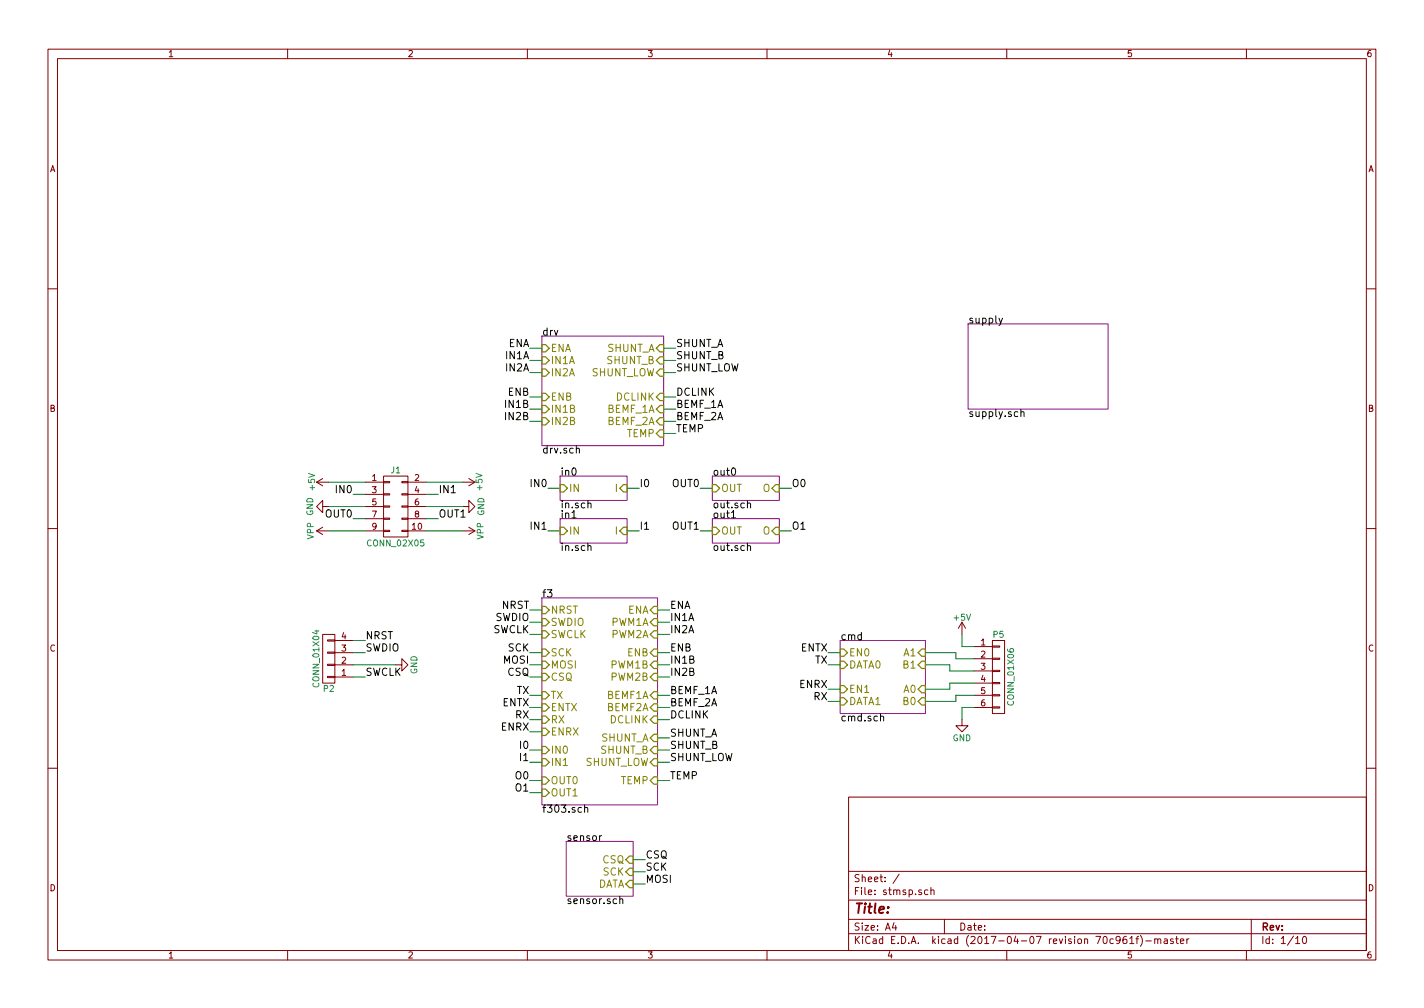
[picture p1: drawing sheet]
EESchema Schematic File Version 2
LIBS:stmbl
LIBS:transistors
LIBS:stm32
LIBS:conn
LIBS:power
LIBS:74xgxx
LIBS:74xx
LIBS:ac-dc
LIBS:actel
LIBS:adc-dac
LIBS:Altera
LIBS:analog_devices
LIBS:analog_switches
LIBS:atmel
LIBS:audio
LIBS:brooktre
LIBS:cmos_ieee
LIBS:cmos4000
LIBS:contrib
LIBS:cypress
LIBS:dc-dc
LIBS:device
LIBS:digital-audio
LIBS:diode
LIBS:display
LIBS:dsp
LIBS:elec-unifil
LIBS:ESD_Protection
LIBS:ftdi
LIBS:gennum
LIBS:graphic
LIBS:hc11
LIBS:intel
LIBS:interface
LIBS:ir
LIBS:Lattice
LIBS:linear
LIBS:logo
LIBS:maxim
LIBS:memory
LIBS:microchip_dspic33dsc
LIBS:microchip_pic10mcu
LIBS:microchip_pic12mcu
LIBS:microchip_pic16mcu
LIBS:microchip_pic18mcu
LIBS:microchip_pic32mcu
LIBS:microchip
LIBS:microcontrollers
LIBS:motor_drivers
LIBS:motorola
LIBS:msp430
LIBS:nordicsemi
LIBS:nxp_armmcu
LIBS:onsemi
LIBS:opto
LIBS:Oscillators
LIBS:philips
LIBS:Power_Management
LIBS:powerint
LIBS:pspice
LIBS:references
LIBS:regul
LIBS:relays
LIBS:rfcom
LIBS:sensors
LIBS:silabs
LIBS:siliconi
LIBS:stm8
LIBS:supertex
LIBS:switches
LIBS:texas
LIBS:transf
LIBS:ttl_ieee
LIBS:valves
LIBS:video
LIBS:Xicor
LIBS:stmsp-cache
EELAYER 26 0
EELAYER END
$Descr A4 11693 8268
encoding utf-8
Sheet 1 10
Title ""
Date ""
Rev ""
Comp ""
Comment1 ""
Comment2 ""
Comment3 ""
Comment4 ""
$EndDescr
$Sheet
S 4450 2750 1000 900 
U 5918AB0C
F0 "drv" 60
F1 "drv.sch" 60
F2 "SHUNT_A" I R 5450 2850 60 
F3 "SHUNT_B" I R 5450 2950 60 
F4 "BEMF_2A" I R 5450 3450 60 
F5 "BEMF_1A" I R 5450 3350 60 
F6 "DCLINK" I R 5450 3250 60 
F7 "IN1A" I L 4450 2950 60 
F8 "IN2A" I L 4450 3050 60 
F9 "IN1B" I L 4450 3350 60 
F10 "IN2B" I L 4450 3450 60 
F11 "ENB" I L 4450 3250 60 
F12 "ENA" I L 4450 2850 60 
F13 "SHUNT_LOW" I R 5450 3050 60 
F14 "TEMP" I R 5450 3550 60 
$EndSheet
$Sheet
S 7950 2650 1150 700 
U 5918AB94
F0 "supply" 60
F1 "supply.sch" 60
$EndSheet
$Sheet
S 4650 6900 550  450 
U 5918AD6D
F0 "sensor" 60
F1 "sensor.sch" 60
F2 "CSQ" I R 5200 7050 60 
F3 "SCK" I R 5200 7150 60 
F4 "DATA" I R 5200 7250 60 
$EndSheet
$Sheet
S 6900 5250 700  600 
U 5918ADEA
F0 "cmd" 60
F1 "cmd.sch" 60
F2 "DATA0" I L 6900 5450 60 
F3 "EN0" I L 6900 5350 60 
F4 "A0" I R 7600 5350 60 
F5 "B0" I R 7600 5450 60 
F6 "DATA1" I L 6900 5750 60 
F7 "EN1" I L 6900 5650 60 
F8 "A1" I R 7600 5650 60 
F9 "B1" I R 7600 5750 60 
$EndSheet
$Sheet
S 4450 4900 950  1700
U 5915CECC
F0 "f3" 60
F1 "f303.sch" 60
F2 "NRST" I L 4450 5000 60 
F3 "SWDIO" I L 4450 5100 60 
F4 "SWCLK" I L 4450 5200 60 
F5 "IN0" I L 4450 6150 60 
F6 "IN1" I L 4450 6250 60 
F7 "SHUNT_A" I R 5400 6050 60 
F8 "SHUNT_B" I R 5400 6150 60 
F9 "SHUNT_LOW" I R 5400 6250 60 
F10 "DCLINK" I R 5400 5900 60 
F11 "TEMP" I R 5400 6400 60 
F12 "BEMF1A" I R 5400 5700 60 
F13 "BEMF2A" I R 5400 5800 60 
F14 "PWM1A" I R 5400 5100 60 
F15 "PWM1B" I R 5400 5450 60 
F16 "ENA" I R 5400 5000 60 
F17 "SCK" I L 4450 5350 60 
F18 "ENTX" I L 4450 5800 60 
F19 "MOSI" I L 4450 5450 60 
F20 "TX" I L 4450 5700 60 
F21 "RX" I L 4450 5900 60 
F22 "ENRX" I L 4450 6000 60 
F23 "OUT0" I L 4450 6400 60 
F24 "OUT1" I L 4450 6500 60 
F25 "PWM2A" I R 5400 5200 60 
F26 "PWM2B" I R 5400 5550 60 
F27 "ENB" I R 5400 5350 60 
F28 "CSQ" I L 4450 5550 60 
$EndSheet
Wire Wire Line
	5450 2850 5550 2850
Wire Wire Line
	5450 2950 5550 2950
Wire Wire Line
	5450 3050 5550 3050
Text Label 5550 2850 0    60   ~ 0
SHUNT_A
Text Label 5550 2950 0    60   ~ 0
SHUNT_B
Text Label 5550 3050 0    60   ~ 0
SHUNT_LOW
Text Label 5550 3250 0    60   ~ 0
DCLINK
Text Label 5550 3350 0    60   ~ 0
BEMF_1A
Text Label 5550 3450 0    60   ~ 0
BEMF_2A
Text Label 5550 3550 0    60   ~ 0
TEMP
Wire Wire Line
	5550 3550 5450 3550
Wire Wire Line
	5450 3450 5550 3450
Wire Wire Line
	5450 3350 5550 3350
Wire Wire Line
	5450 3250 5550 3250
Wire Wire Line
	5400 6050 5500 6050
Wire Wire Line
	5400 6150 5500 6150
Wire Wire Line
	5400 6250 5500 6250
Text Label 5500 6050 0    60   ~ 0
SHUNT_A
Text Label 5500 6150 0    60   ~ 0
SHUNT_B
Text Label 5500 6250 0    60   ~ 0
SHUNT_LOW
Text Label 5500 5900 0    60   ~ 0
DCLINK
Text Label 5500 5700 0    60   ~ 0
BEMF_1A
Text Label 5500 5800 0    60   ~ 0
BEMF_2A
Text Label 5500 6400 0    60   ~ 0
TEMP
Wire Wire Line
	5500 6400 5400 6400
Wire Wire Line
	5400 5800 5500 5800
Wire Wire Line
	5400 5700 5500 5700
Wire Wire Line
	5400 5900 5500 5900
Text Label 4350 2850 2    60   ~ 0
ENA
Text Label 4350 3250 2    60   ~ 0
ENB
Text Label 4350 2950 2    60   ~ 0
IN1A
Text Label 4350 3050 2    60   ~ 0
IN2A
Text Label 4350 3350 2    60   ~ 0
IN1B
Text Label 4350 3450 2    60   ~ 0
IN2B
Wire Wire Line
	4350 2850 4450 2850
Wire Wire Line
	4350 2950 4450 2950
Wire Wire Line
	4350 3050 4450 3050
Wire Wire Line
	4350 3250 4450 3250
Wire Wire Line
	4350 3350 4450 3350
Wire Wire Line
	4350 3450 4450 3450
Text Label 5500 5000 0    60   ~ 0
ENA
Text Label 5500 5350 0    60   ~ 0
ENB
Text Label 5500 5100 0    60   ~ 0
IN1A
Text Label 5500 5200 0    60   ~ 0
IN2A
Text Label 5500 5450 0    60   ~ 0
IN1B
Text Label 5500 5550 0    60   ~ 0
IN2B
Wire Wire Line
	5500 5000 5400 5000
Wire Wire Line
	5500 5100 5400 5100
Wire Wire Line
	5500 5200 5400 5200
Wire Wire Line
	5500 5350 5400 5350
Wire Wire Line
	5500 5450 5400 5450
Wire Wire Line
	5500 5550 5400 5550
Text Label 4350 5000 2    60   ~ 0
NRST
Text Label 4350 5100 2    60   ~ 0
SWDIO
Text Label 4350 5200 2    60   ~ 0
SWCLK
Text Label 4350 5350 2    60   ~ 0
SCK
Text Label 4350 5450 2    60   ~ 0
MOSI
Text Label 4350 5550 2    60   ~ 0
CSQ
Text Label 4350 5700 2    60   ~ 0
TX
Text Label 4350 5800 2    60   ~ 0
ENTX
Text Label 4350 6000 2    60   ~ 0
ENRX
Text Label 4350 5900 2    60   ~ 0
RX
Text Label 4350 6150 2    60   ~ 0
I0
Text Label 4350 6250 2    60   ~ 0
I1
Text Label 4350 6400 2    60   ~ 0
O0
Text Label 4350 6500 2    60   ~ 0
O1
Wire Wire Line
	4350 5000 4450 5000
Wire Wire Line
	4350 5100 4450 5100
Wire Wire Line
	4350 5200 4450 5200
Wire Wire Line
	4350 5350 4450 5350
Wire Wire Line
	4350 5450 4450 5450
Wire Wire Line
	4350 5550 4450 5550
Wire Wire Line
	4350 6150 4450 6150
Wire Wire Line
	4350 6250 4450 6250
Wire Wire Line
	4350 5700 4450 5700
Wire Wire Line
	4350 5800 4450 5800
Wire Wire Line
	4350 5900 4450 5900
Wire Wire Line
	4350 6000 4450 6000
Wire Wire Line
	4350 6500 4450 6500
Text Label 6800 5450 2    60   ~ 0
TX
Text Label 6800 5350 2    60   ~ 0
ENTX
Text Label 6800 5650 2    60   ~ 0
ENRX
Text Label 6800 5750 2    60   ~ 0
RX
Wire Wire Line
	6800 5450 6900 5450
Wire Wire Line
	6800 5350 6900 5350
Wire Wire Line
	6800 5750 6900 5750
Wire Wire Line
	6800 5650 6900 5650
Text Label 4500 4000 2    60   ~ 0
IN0
Text Label 4500 4350 2    60   ~ 0
IN1
Text Label 5750 4000 2    60   ~ 0
OUT0
Wire Wire Line
	4500 4000 4600 4000
Wire Wire Line
	4500 4350 4600 4350
Text Label 5300 7150 0    60   ~ 0
SCK
Text Label 5300 7250 0    60   ~ 0
MOSI
Text Label 5300 7050 0    60   ~ 0
CSQ
Wire Wire Line
	5300 7150 5200 7150
Wire Wire Line
	5300 7250 5200 7250
Wire Wire Line
	5300 7050 5200 7050
$Comp
L CONN_01X06 P5
U 1 1
P 8200 5550
F 0 "P5" H 8200 5900 50  0000 C CNN
F 1 "CONN_01X06" V 8300 5550 50  0000 C CNN
F 2 "stmbl:Pin_Header_Straight_1x06" H 8200 5550 50  0001 C CNN
F 3 "" H 8200 5550 50  0000 C CNN
	1    8200 5550
	1    0    0    -1  
$EndComp
Wire Wire Line
	7600 5350 7850 5350
Wire Wire Line
	7850 5350 7850 5400
Wire Wire Line
	7850 5400 8000 5400
Wire Wire Line
	7600 5450 7800 5450
Wire Wire Line
	7800 5450 7800 5500
Wire Wire Line
	7800 5500 8000 5500
Wire Wire Line
	7600 5650 7800 5650
Wire Wire Line
	7800 5650 7800 5600
Wire Wire Line
	7800 5600 8000 5600
Wire Wire Line
	7600 5750 7850 5750
Wire Wire Line
	7850 5750 7850 5700
Wire Wire Line
	7850 5700 8000 5700
$Comp
L GND #PWR01
U 1 1
P 7900 5900
F 0 "#PWR01" H 7900 5650 50  0001 C CNN
F 1 "GND" H 7900 5750 50  0000 C CNN
F 2 "" H 7900 5900 50  0000 C CNN
F 3 "" H 7900 5900 50  0000 C CNN
	1    7900 5900
	1    0    0    -1  
$EndComp
$Comp
L +5V #PWR02
U 1 1
P 7900 5200
F 0 "#PWR02" H 7900 5050 50  0001 C CNN
F 1 "+5V" H 7900 5340 50  0000 C CNN
F 2 "" H 7900 5200 50  0000 C CNN
F 3 "" H 7900 5200 50  0000 C CNN
	1    7900 5200
	1    0    0    -1  
$EndComp
Wire Wire Line
	7900 5200 7900 5300
Wire Wire Line
	7900 5300 8000 5300
Wire Wire Line
	8000 5800 7900 5800
Wire Wire Line
	7900 5800 7900 5900
$Sheet
S 4600 3900 550  200 
U 594079D4
F0 "in0" 60
F1 "in.sch" 60
F2 "IN" I L 4600 4000 60 
F3 "I" I R 5150 4000 60 
$EndSheet
$Sheet
S 5850 3900 550  200 
U 5940CCE8
F0 "out0" 60
F1 "out.sch" 60
F2 "O" I R 6400 4000 60 
F3 "OUT" I L 5850 4000 60 
$EndSheet
$Sheet
S 4600 4250 550  200 
U 5940FC3C
F0 "in1" 60
F1 "in.sch" 60
F2 "IN" I L 4600 4350 60 
F3 "I" I R 5150 4350 60 
$EndSheet
Wire Wire Line
	5750 4000 5850 4000
Text Label 5750 4350 2    60   ~ 0
OUT1
$Sheet
S 5850 4250 550  200 
U 59418122
F0 "out1" 60
F1 "out.sch" 60
F2 "O" I R 6400 4350 60 
F3 "OUT" I L 5850 4350 60 
$EndSheet
Wire Wire Line
	5750 4350 5850 4350
Text Label 5250 4000 0    60   ~ 0
I0
Wire Wire Line
	5250 4000 5150 4000
Text Label 5250 4350 0    60   ~ 0
I1
Wire Wire Line
	5250 4350 5150 4350
Text Label 6500 4350 0    60   ~ 0
O1
Wire Wire Line
	6500 4350 6400 4350
Text Label 6500 4000 0    60   ~ 0
O0
Wire Wire Line
	6500 4000 6400 4000
Wire Wire Line
	4350 6400 4450 6400
Text Label 2900 4050 2    60   ~ 0
IN0
Text Label 3600 4050 0    60   ~ 0
IN1
$Comp
L GND #PWR03
U 1 1
P 2700 4150
F 0 "#PWR03" H 2700 3900 50  0001 C CNN
F 1 "GND" H 2700 4000 50  0000 C CNN
F 2 "" H 2700 4150 50  0000 C CNN
F 3 "" H 2700 4150 50  0000 C CNN
	1    2700 4150
	0    1    -1   0   
$EndComp
$Comp
L GND #PWR04
U 1 1
P 3800 4150
F 0 "#PWR04" H 3800 3900 50  0001 C CNN
F 1 "GND" H 3800 4000 50  0000 C CNN
F 2 "" H 3800 4150 50  0000 C CNN
F 3 "" H 3800 4150 50  0000 C CNN
	1    3800 4150
	0    -1   1    0   
$EndComp
$Comp
L +5V #PWR05
U 1 1
P 2700 3950
F 0 "#PWR05" H 2700 3800 50  0001 C CNN
F 1 "+5V" H 2700 4090 50  0000 C CNN
F 2 "" H 2700 3950 50  0000 C CNN
F 3 "" H 2700 3950 50  0000 C CNN
	1    2700 3950
	0    -1   1    0   
$EndComp
$Comp
L +5V #PWR06
U 1 1
P 3800 3950
F 0 "#PWR06" H 3800 3800 50  0001 C CNN
F 1 "+5V" H 3800 4090 50  0000 C CNN
F 2 "" H 3800 3950 50  0000 C CNN
F 3 "" H 3800 3950 50  0000 C CNN
	1    3800 3950
	0    1    -1   0   
$EndComp
$Comp
L VPP #PWR07
U 1 1
P 2700 4350
F 0 "#PWR07" H 2700 4200 50  0001 C CNN
F 1 "VPP" H 2700 4500 50  0000 C CNN
F 2 "" H 2700 4350 50  0000 C CNN
F 3 "" H 2700 4350 50  0000 C CNN
	1    2700 4350
	0    -1   -1   0   
$EndComp
$Comp
L VPP #PWR08
U 1 1
P 3800 4350
F 0 "#PWR08" H 3800 4200 50  0001 C CNN
F 1 "VPP" H 3800 4500 50  0000 C CNN
F 2 "" H 3800 4350 50  0000 C CNN
F 3 "" H 3800 4350 50  0000 C CNN
	1    3800 4350
	0    1    1    0   
$EndComp
Text Label 3600 4250 0    60   ~ 0
OUT1
Text Label 2900 4250 2    60   ~ 0
OUT0
$Comp
L CONN_02X05 J1
U 1 1
P 3250 4150
F 0 "J1" H 3250 4450 50  0000 C CNN
F 1 "CONN_02X05" H 3250 3850 50  0000 C CNN
F 2 "stmbl:Pin_Header_Straight_2x05" H 3250 2950 50  0001 C CNN
F 3 "" H 3250 2950 50  0001 C CNN
	1    3250 4150
	1    0    0    -1  
$EndComp
Wire Wire Line
	2700 3950 3000 3950
Wire Wire Line
	2900 4050 3000 4050
Wire Wire Line
	2700 4150 3000 4150
Wire Wire Line
	2900 4250 3000 4250
Wire Wire Line
	2700 4350 3000 4350
Wire Wire Line
	3500 3950 3800 3950
Wire Wire Line
	3500 4050 3600 4050
Wire Wire Line
	3500 4150 3800 4150
Wire Wire Line
	3500 4250 3600 4250
Wire Wire Line
	3500 4350 3800 4350
$Comp
L CONN_01X04 P2
U 1 1
P 2700 5400
F 0 "P2" H 2700 5650 50  0000 C CNN
F 1 "CONN_01X04" V 2800 5400 50  0000 C CNN
F 2 "stmbl:Pin_Header_Straight_1x04" H 2700 5400 50  0001 C CNN
F 3 "" H 2700 5400 50  0000 C CNN
	1    2700 5400
	-1   0    0    1   
$EndComp
$Comp
L GND #PWR09
U 1 1
P 3250 5450
F 0 "#PWR09" H 3250 5200 50  0001 C CNN
F 1 "GND" H 3250 5300 50  0000 C CNN
F 2 "" H 3250 5450 50  0000 C CNN
F 3 "" H 3250 5450 50  0000 C CNN
	1    3250 5450
	0    -1   1    0   
$EndComp
Text Label 3000 5550 0    60   ~ 0
SWCLK
Text Label 3000 5350 0    60   ~ 0
SWDIO
Text Label 3000 5250 0    60   ~ 0
NRST
Wire Wire Line
	2900 5250 3000 5250
Wire Wire Line
	2900 5350 3000 5350
Wire Wire Line
	2900 5450 3250 5450
Wire Wire Line
	2900 5550 3000 5550
$EndSCHEMATC
